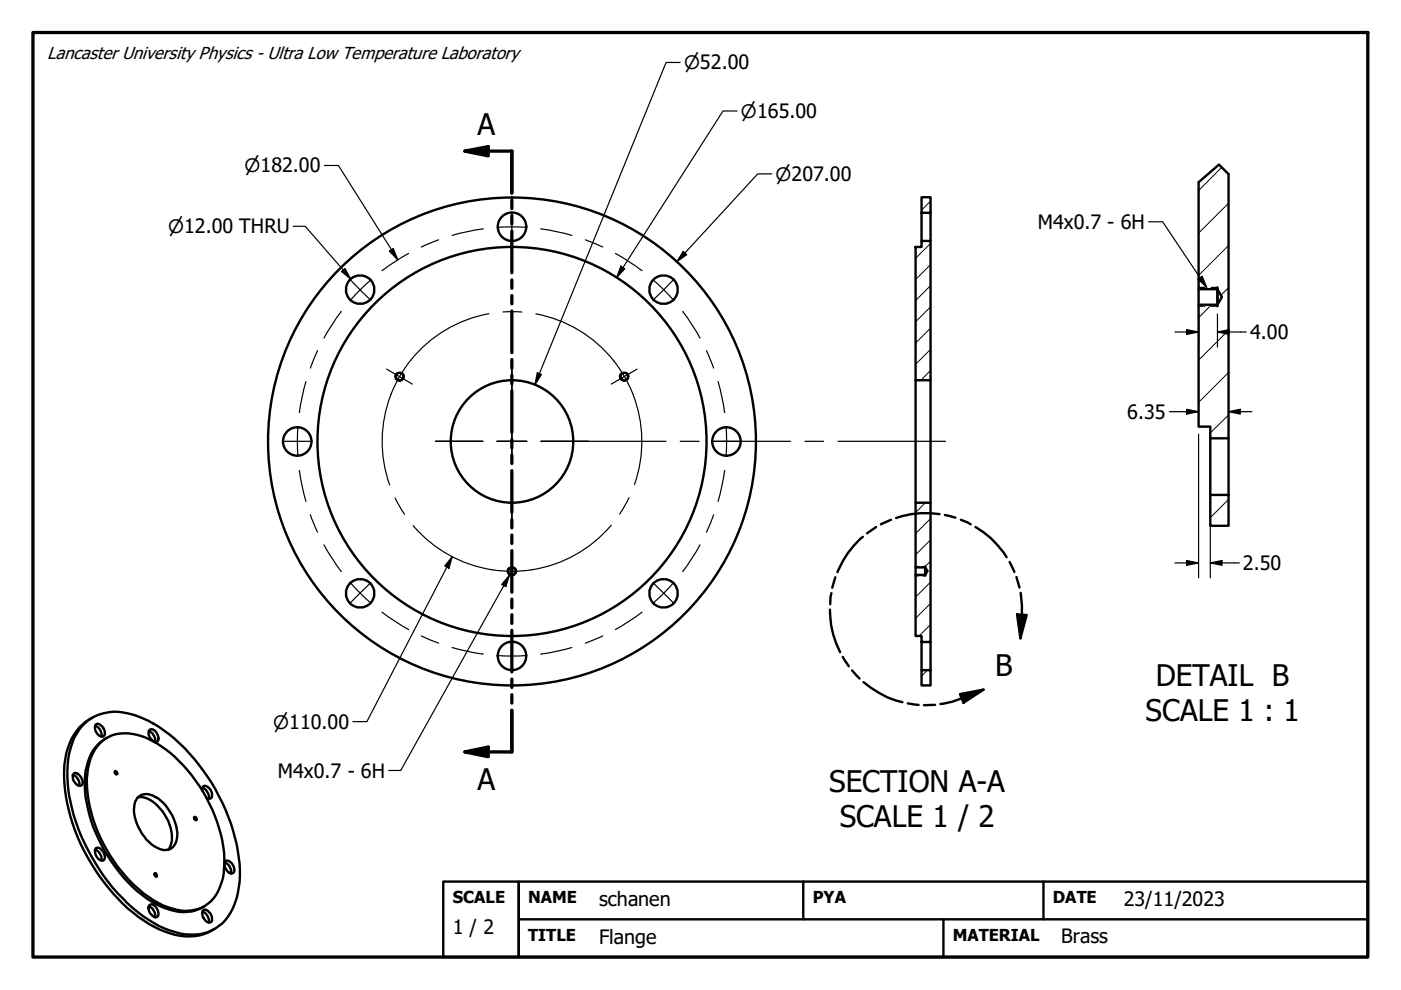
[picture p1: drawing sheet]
<svg xmlns="http://www.w3.org/2000/svg" width="297mm" height="210mm" viewBox="0 0 297 210" stroke-linecap="round" stroke-linejoin="round" font-family="sans-serif">
<!-- layer: Hatch (ANSI) -->
<g fill="none" stroke="#000" stroke-width=".21">
<path d="M259 35.5l-4.9 4.9M197.3 56.1l-3.2 3.2M197.3 51.6l-3.2 3.2M197.3 42.6l-1.9 1.9M260.5 52l-6.4 6.4M260.5 43.1l-6.4 6.3M197.3 78.5l-2 2.1M197.3 74.1l-3.2 3.2M197.3 69.6l-3.2 3.1M197.3 65.1l-3.2 3.1M197.3 60.6l-3.2 3.1M256.9 64.6l-2.8 2.7"/>
<path d="M260.5 79l-6.4 6.3M260.5 70l-6.4 6.4M260.5 61l-1.6 1.6M260.5 88l-3.9 3.8M196.2 106.6l-2.1 2.1M197.3 119l-1.3 1.3M197.3 114.5l-3.2 3.1M197.3 110l-3.2 3.1M260.5 105.9l-3.9 3.9M194.4 121.9l-.3 .2M197.3 132.4l-2.4 2.4M197.3 127.9l-3.2 3.2"/>
<path d="M197.3 123.4l-3.2 3.2M196.6 142.1l-1.2 1.3"/>
</g>
<!-- layer: Hidden Narrow (ANSI) -->
<path d="M84.1 79a1.01 1.01 0 0 0-.1 1.5 1.01 1.01 0 0 0 1.5 0 1.01 1.01 0 0 0-.2-1.5M131.8 79a1.01 1.01 0 0 0-.2 1.5 1.01 1.01 0 0 0 1.5 0 1.01 1.01 0 0 0-.2-1.5M254.1 64.9h1.4M254.1 60.9h1.4M256.8 64.9h1.3M256.8 60.9h1.3M107.9 120.3a.98 .98 0 0 0-.1 1.5 .98 .98 0 0 0 1.5 0 .98 .98 0 0 0-.2-1.5M194.1 122.1h.7M194.1 120.1h.7M195.5 122.1h.7M195.5 120.1h.7" fill="none" stroke="#000" stroke-width=".25"/>
<!-- layer: Visible (ANSI) -->
<g fill="none" stroke="#000" stroke-width=".51">
<path d="M260.5 36.9v56h-3.9v-2.4h-2.5v-25.9h4l1-1.6-1-1.7h-4v-22.7M195.4 51.1h1.9v29.5h-3.2v-28.2h1.3zM195.4 41.8h1.9v3.3h-1.9zM195.4 45.1v6M197.3 45.1v6M254.1 61.3v3.3M258.1 60.9v4M194.1 80.6v26M197.3 80.6v26M256.6 92.9v12M260.5 92.9v12M194.1 106.6h3.2v29.5h-1.9v-1.3h-1.3v-12.9h2.1l.5-.8-.5-.8h-2.1z"/>
<path d="M256.6 104.9h3.9v6.6h-3.9zM194.1 120.3v1.6M195.4 136.1v6M196.2 120.1v2M197.3 136.1v6M17.3 154.1a10 10 0 0 1 10.8-2.6 29.4 29.4 0 0 1 14.1 10.7 40.5 40.5 0 0 1 8.7 22.2 15.3 15.3 0 0 1-3.7 11.3 10 10 0 0 1-10.2 1.9 26.9 26.9 0 0 1-12.1-8.3 42 42 0 0 1-10.5-23.3 16.9 16.9 0 0 1 2.3-11.2zM19.6 152.1a11.3 11.3 0 0 0-5.8 8.8 33.7 33.7 0 0 0 4 19.4 39.3 39.3 0 0 0 13.8 15.6 15.1 15.1 0 0 0 10.6 2.4 8.7 8.7 0 0 0 3.3-1.4M20.2 153.9a2.18 2.18 0 0 1 1.3 2.3M20.3 153.6a1.08 1.08 0 0 1 1.6 .8l.3 .7a.8 .8 0 0 1-.4 1.1 .8 .8 0 0 1-1-.5l-.6-.9-.1-.7zM21 157.8a7.7 7.7 0 0 1 8-2 22.1 22.1 0 0 1 10.8 7.5 32.3 32.3 0 0 1 7.8 18.5 12.3 12.3 0 0 1-2.9 9.3 8.4 8.4 0 0 1-9.2 1.2 27.2 27.2 0 0 1-12.9-12.2 28.4 28.4 0 0 1-4.1-16.2l.2-1.1a10.1 10.1 0 0 1 2.3-5zM22.7 156.4a8.5 8.5 0 0 0-4.3 6 22.9 22.9 0 0 0 2 14.4 32.1 32.1 0 0 0 11.7 14.3 11.9 11.9 0 0 0 9.2 2l2-.9M31.6 155a2.18 2.18 0 0 1 1.3 2.3"/>
<path d="M31.7 154.8a1.3 1.3 0 0 1 1.8 1.1l.1 .3a.79 .79 0 0 1-.4 1.1 .79 .79 0 0 1-1.1-.5l-.5-.9-.1-.7zM195.4 142.1h1.9v3.2h-1.9zM15.4 164.3a2 2 0 0 1 1.4 2.3M15.7 163.9a1.81 1.81 0 0 1 1.6 2.6l-.2 .1a1.9 1.9 0 0 1-1.5-2.5zM20.4 179.8a1.73 1.73 0 0 1 1.8 1.8 .68 .68 0 0 1-.3 .8 .68 .68 0 0 1-.8-.1 2.08 2.08 0 0 1-.8-2.3zM24.4 163.5a.36 .36 0 0 1 .4 .2 .36 .36 0 0 1-.2 .5l-.3-.5zM29.1 169.1a2.97 2.97 0 0 1 3.9-.1 9.8 9.8 0 0 1 4.5 8.7 2.64 2.64 0 0 1-1.5 2.3 2.64 2.64 0 0 1-2.7-.3 10 10 0 0 1-4.9-8.5 3.1 3.1 0 0 1 .7-2.1zM29.2 169.1a5 5 0 0 1 4.8 2.4 9.1 9.1 0 0 1 2.3 7.3l-.4 1-.3 .4M41.1 173.3a.38 .38 0 0 1 .5 .1 .38 .38 0 0 1-.1 .5l-.4-.3zM42.9 167.6a.74 .74 0 0 1 .3-1 .74 .74 0 0 1 1 .4 1.66 1.66 0 0 1 .5 2.3h-.4l-.6-.2M42.9 167a2.18 2.18 0 0 1 1.4 2.3M20.2 180.2a2.18 2.18 0 0 1 1.3 2.3"/>
<path d="M31.6 192.2a2.18 2.18 0 0 1 1.3 2.3M31.6 192a.86 .86 0 0 1 1.4 .2 1.54 1.54 0 0 1 .2 2.3 1.93 1.93 0 0 1-1.7-2zM32.8 185.2a.4 .4 0 0 1 .4 .2 .4 .4 0 0 1-.1 .5l-.4-.4zM42.9 193.3a2.2 2.2 0 0 1 1.4 2.3M43 193.1a.8 .8 0 0 1 1.3 .3l.5 .6 .2 .7a.73 .73 0 0 1-.4 .9 .73 .73 0 0 1-1-.4l-.6-.9-.1-.7zM47.6 182.9a2.03 2.03 0 0 1 1.4 2.3M47.8 182.6a1.08 1.08 0 0 1 1.5 .6l.3 .7a.82 .82 0 0 1 .1 .9 .82 .82 0 0 1-.8 .4 1.96 1.96 0 0 1-1.1-2.6z"/>
<circle cx="108.6" cy="48.1" r="3"/>
<circle cx="76.4" cy="61.4" r="3"/>
<circle cx="84.7" cy="79.8" r=".79"/>
<circle cx="132.4" cy="79.8" r=".79"/>
<circle cx="140.7" cy="61.4" r="3"/>
<circle cx="63" cy="93.6" r="3"/>
<circle cx="108.6" cy="93.6" r="41.2"/>
<circle cx="108.6" cy="93.6" r="13"/>
<circle cx="108.6" cy="93.6" r="51.7"/>
<circle cx="154" cy="93.6" r="3"/>
<circle cx="76.4" cy="125.8" r="3"/>
<circle cx="108.6" cy="121.1" r=".79"/>
<circle cx="108.6" cy="139.1" r="3"/>
<circle cx="140.7" cy="125.8" r="3"/>
</g>
<!-- layer: Break Line (ANSI) -->
<path d="M260.5 36.9l-2.1-2-4.3 3.7" fill="none" stroke="#000" stroke-width=".51"/>
<!-- layer: Section Line (ANSI) -->
<g fill="none" stroke="#000" stroke-width=".7">
<path d="M98.6 32l4.9-.9v2zM98.6 32h9.9v8.9M108.5 42.4v1.8M108.5 45.7v1.8M108.5 49v8.8M108.5 59.3v1.8M108.5 62.6v1.8M108.5 65.9v8.9M108.5 76.2v1.9M108.5 79.5v1.9M108.5 82.8v8.9M108.5 93.2v1.8"/>
<path d="M108.5 96.5v1.8M108.5 99.8v8.8M108.5 110.1v1.8M108.5 113.4v1.8M108.5 116.7v8.9M108.5 127v1.9M108.5 130.3v1.9M108.5 133.6v8.9M98.6 159.4l4.9-1v2zM108.5 144v1.8M108.5 147.3v1.8M108.5 150.6v8.8h-9.9"/>
</g>
<path d="M98.6 32l4.9-.9v2zM98.6 159.4l4.9-1v2z" fill="#000"/>
<!-- layer: Detail Boundary (ANSI) -->
<g fill="none" stroke="#000" stroke-width=".51">
<path d="M182.9 113.8a18.9 18.9 0 0 0-5.4 7.5M185.7 111.7l-1.9 1.4M188.9 110.2l-2.1 1M199.2 109a19.4 19.4 0 0 0-9.2 .8M200.3 109.2l2.3 .6M203.7 110.2l2.1 1M206.8 111.7a18.5 18.5 0 0 1 6.6 6.4M214.1 119.2l1 2.1M176 129.3a19.1 19.1 0 0 0 2.1 9M176.3 125.8l-.2 .7-.1 1.6M177.1 122.4l-.6 2.2M178.7 139.3l1.3 2"/>
<path d="M215.5 122.3l.7 2.3M215.6 130.3l2.1 .1-1.4 5zM216.4 125.7a34 34 0 0 1-.1 9.7M180.7 142.1l1.5 1.8M183.1 144.6a20.6 20.6 0 0 0 8.2 4.3M192.5 149.1l2.3 .4M198.2 149.5h-2.3M203.5 147.2l5-1-4.2 2.8zM208.5 146.2l-6.5 2.6-2.6 .5"/>
</g>
<path d="M215.6 130.3l2.1 .1-1.4 5zM203.5 147.2l5-1-4.2 2.8z" fill="#000"/>
<!-- layer: Border (ANSI) -->
<path d="M7 6.9h283v196h-283z" fill="none" stroke="#000" stroke-width=".7"/>
<!-- layer: Title (ANSI) -->
<path d="M94 186.9h16v16h-16zM110 186.9h180v16h-180zM110 194.9h180M170.3 186.9v8M200 194.9v8M221.2 186.9v8" fill="none" stroke="#000" stroke-width=".51"/>
<!-- layer: Center Mark (ANSI) -->
<g fill="none" stroke="#000" stroke-width=".25">
<path d="M74.1 59.2l4.5 4.5M108.5 44.9v6.4M142.9 59.2l-4.5 4.5M82 78.3l5.4 3.1M108.5 77.4v10M135.1 78.3l-5.5 3.1M59.9 93.6h6.3M92.3 93.6h10.1M105.3 93.6h6.4M108.5 90.4v6.3M108.5 99.8v10M114.7 93.6h10"/>
<path d="M150.9 93.6h6.3M108.5 117.9v6.3M78.6 123.5l-4.5 4.5M108.5 135.9v6.4M138.4 123.5l4.5 4.5"/>
</g>
<!-- layer: Centerline (ANSI) -->
<g fill="none" stroke="#000" stroke-width=".25">
<path d="M78.7 59.3l-2.3 2.1-2.2 2.4M81 57.4h.1M86.6 53.7l-2.8 1.7-2.8 2M93 50.8l-3.7 1.6M102.4 48.5h.1M102.4 48.5l-3.3 .6-3.2 .8M111.7 48.2l-3.1-.1-3.2 .1M114.7 48.5h.1M114.7 48.5l3.3 .6 3.3 .8M124.1 50.8l3.7 1.6M130.5 53.7l2.8 1.7 2.8 2M136.1 57.4h.1"/>
<path d="M138.4 59.3l2.3 2.1 2.2 2.4M67.3 74.4l-1.5 3.6M72.3 66.1l-1.9 2.7-1.7 2.9M103.7 66.5a27.5 27.5 0 0 0-21.1 36.3M106.7 66.1l3.9 .1M113.6 66.5a27.5 27.5 0 0 1 20.9 36.2M144.8 66.1l1.9 2.7 1.7 2.9M149.8 74.4l1.5 3.6M63.2 90.4l-.1 3.2 .1 3.2M63.5 99.8l.5 3.3 .9 3.2M63.5 87.4h.1M64.9 80.9l-.9 3.2-.5 3.3"/>
<path d="M92.3 93.6h10.1M105.3 93.6h6.4M114.7 93.6h26.5M144.2 93.6h4M151.2 93.6h16.4M152.2 80.9l.9 3.2 .5 3.3M153.6 99.8l-.5 3.3-.9 3.2M153.6 87.4h.1M153.6 99.8h.1M153.9 90.4l.2 3.2-.2 3.2M170.7 93.6h3.9M177.7 93.6h22.8"/>
<path d="M65.8 109.2l1.5 3.6M68.7 115.5l1.7 2.9 1.9 2.7M83.8 105.6l2 3.5M87.6 111.4a27.5 27.5 0 0 0 25.1 9.4M129.6 111.4a27.5 27.5 0 0 1-16.9 9.4M133.4 105.5l-2 3.5M148.4 115.5l-1.7 2.9-1.9 2.7M151.3 109.2l-1.5 3.6M74.2 123.5l2.2 2.3 2.3 2.1M81 129.8h.1M81 129.8l2.8 2 2.8 1.7M89.3 134.8l3.7 1.6"/>
<path d="M95.8 137.3l3.3 .8 3.3 .6M102.4 138.7h.1M105.4 139l3.1 .1 3.2-.1M114.7 138.7h.1M121.3 137.3l-3.3 .8-3.3 .6M127.8 134.8l-3.7 1.6M136.1 129.8l-2.8 2-2.8 1.7M136.1 129.8h.1M142.9 123.5l-2.2 2.3-2.3 2.1M144.8 121.1h.1"/>
</g>
<!-- layer: Dimension (ANSI) -->
<g fill="none" stroke="#000" stroke-width=".25">
<path d="M144.2 13.2h-3l-27.8 68.4M68.8 35.1h3l12.5 20M156.3 23.5h-3l-22.6 35.3M163.6 36.9h-2.9l-17.2 18.6M82.5 53.2l.9-.5 .9 2.4zM131.6 56.4l.9 .6-1.8 1.8zM144.8 53.3l.8 .7-2.1 1.5zM113.9 79l.9 .4-1.4 2.2zM249.1 70.4h5M251.6 69.9l2.5 .5-2.5 .5zM254.1 66.6v7M258.1 70.4l2.5-.5v1z"/>
<path d="M258.1 70.4h6.1M258.1 66.6v7M248 87.3h6.1M251.6 86.8l2.5 .5-2.5 .5zM254.1 92v30.5M256.6 92v30.5M260.5 87.3l2.5-.5v1zM260.5 87.3h4.9M95.9 118l-.7 2.5-.9-.5zM95.9 118l-18.1 35h-3M249.1 119.4h5M251.6 118.8l2.5 .6-2.5 .5z"/>
<path d="M256.6 119.4l2.5-.6v1.1zM256.6 119.4h6.2"/>
</g>
<path d="M82.5 53.2l.9-.5 .9 2.4zM131.6 56.4l.9 .6-1.8 1.8zM144.8 53.3l.8 .7-2.1 1.5zM113.9 79l.9 .4-1.4 2.2zM251.6 69.9l2.5 .5-2.5 .5zM258.1 70.4l2.5-.5v1zM251.6 86.8l2.5 .5-2.5 .5zM260.5 87.3l2.5-.5v1zM251.6 118.8l2.5 .6-2.5 .5zM256.6 119.4l2.5-.6v1.1zM95.9 118l-.7 2.5-.9-.5z" fill="#000"/>
<!-- layer: Symbol (ANSI) -->
<path d="M62.2 48h2.5l9.7 11.2M72.4 57.6l.8-.7 1.2 2.3zM243.5 47h3l9.3 13.9M254 59.2l.9-.6 .9 2.3zM108 122l-.7 2.4-.9-.5zM108 122l-23 41.4h-2.6" fill="none" stroke="#000" stroke-width=".25"/>
<path d="M72.4 57.6l.8-.7 1.2 2.3zM254 59.2l.9-.6 .9 2.3zM108 122l-.7 2.4-.9-.5z" fill="#000"/>
<g font-size="6.3">
<text x="101.2" y="28.5">A</text>
<text x="211" y="143.4">B</text>
<text x="245" y="145.4">DETAIL B</text>
<text x="242.9" y="152.9">SCALE 1 : 1</text>
<text x="101.2" y="167.5">A</text>
<text x="175.8" y="167.9">SECTION A-A</text>
<text x="178.1" y="175.4">SCALE 1 / 2</text>
</g>
<g font-size="4.2">
<text x="220" y="48.5">M4x0.7 - 6H</text>
<text x="265" y="71.9">4.00</text>
<text x="239" y="88.8">6.35</text>
<text x="263.5" y="120.9">2.50</text>
<text x="58.9" y="164.9">M4x0.7 - 6H</text>
<text x="127" y="192.1">schanen</text>
<text x="238.3" y="192.1">23/11/2023</text>
<text x="96" y="198.1">1 / 2</text>
<text x="127" y="200.1">Flange</text>
<text x="225" y="199.9">Brass</text>
</g>
<g font-size="3.9">
<text x="145" y="14.7">⌀52.00</text>
<text x="157.1" y="25">⌀165.00</text>
<text x="51.8" y="36.5">⌀182.00</text>
<text x="164.4" y="38.3">⌀207.00</text>
<text x="35.6" y="49.5">⌀12.00 THRU</text>
<text x="57.9" y="154.5">⌀110.00</text>
</g>
<text font-size="3.7" x="10" y="12.5">Lancaster University Physics - Ultra Low Temperature Laboratory</text>
<g font-size="3.5">
<text x="96" y="191.5">SCALE</text>
<text x="112" y="191.4">NAME</text>
<text x="172.3" y="191.4">PYA</text>
<text x="223.2" y="191.4">DATE</text>
<text x="112" y="199.4">TITLE</text>
<text x="202" y="199.4">MATERIAL</text>
</g>
</svg>
